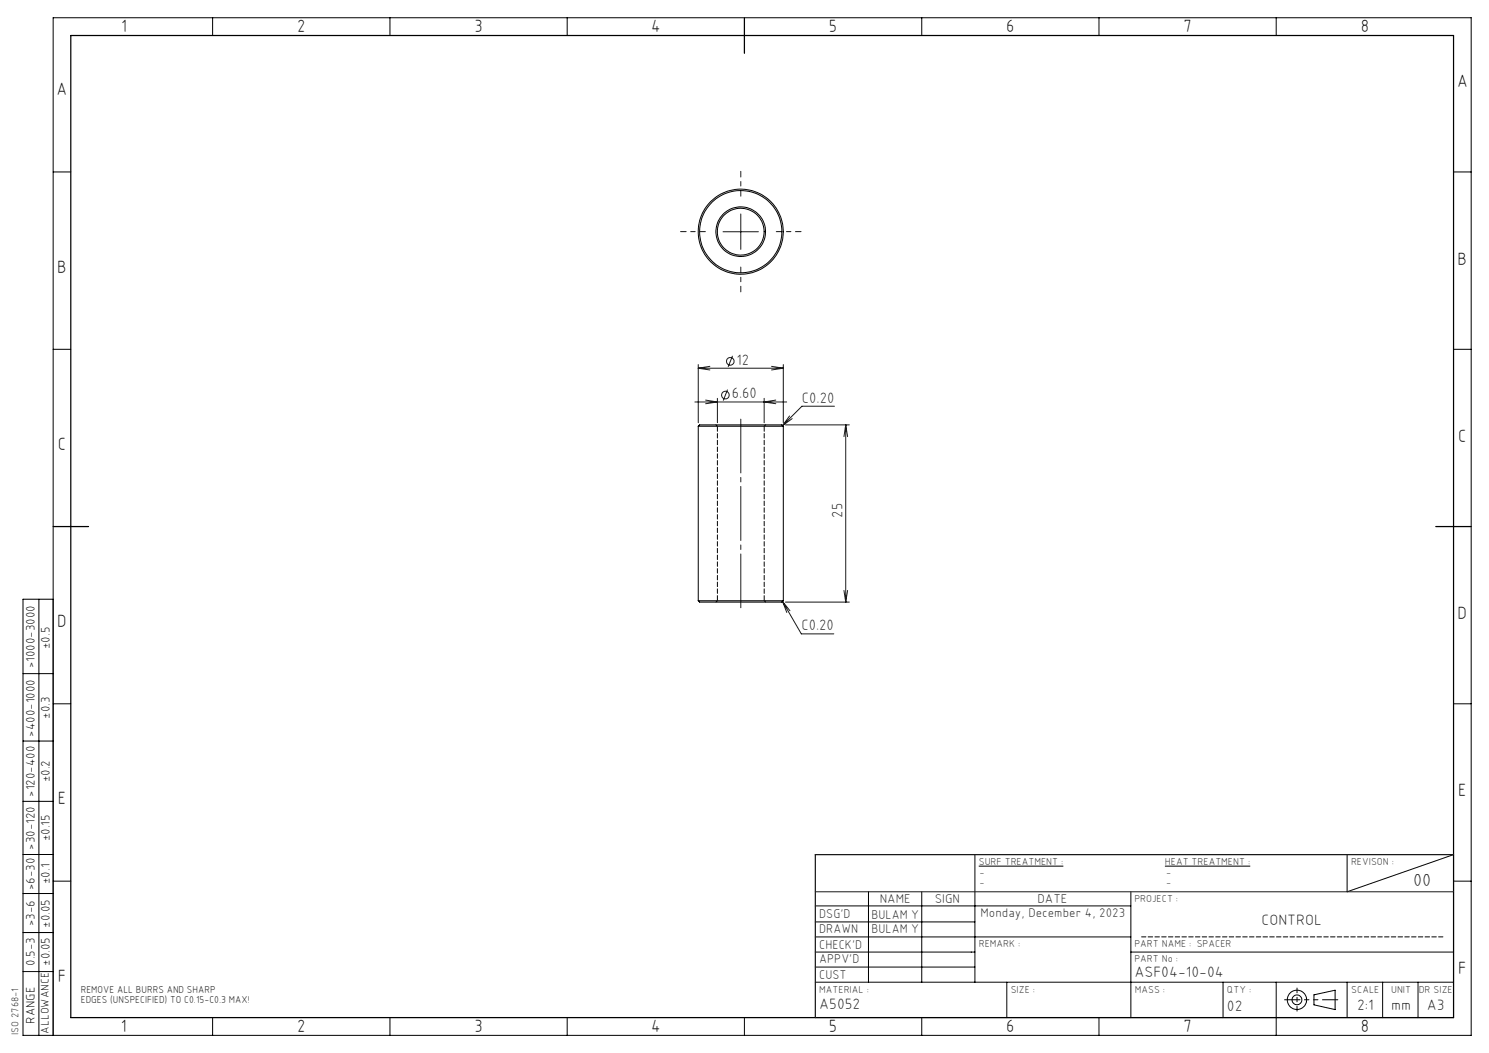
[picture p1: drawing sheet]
<svg xmlns="http://www.w3.org/2000/svg" width="420mm" height="297mm" viewBox="0 0 420 297" stroke-linecap="round" stroke-linejoin="round" font-family="sans-serif">
<g fill="none" stroke="#191924" stroke-width=".28">
<path d="M203.9 65.4h10M209 60.4v9.9M196 113.4h25.9M197 102.8v16.4M197 103.9h23.9M197 103.9l3.2 .4M199 112.9l3.4 .5-3.4 .5M200.2 103.3l-3.2 .6M202.4 112.4v6.8M205.2 109.9l-1.2 3.1M206.6 100.4l-1.2 3.1M215.5 112.4v6.8"/>
<path d="M217.6 103.3l3.3 .6M218.8 112.9l-3.3 .5 3.3 .5M220.9 102.8v16.4M220.9 103.9l-3.3 .4M221.5 119.8h18.1M222.7 117.3l-2 2.7M223.4 118.1l-2.7 1.9M235.4 114.6h-9.2l-5.5 5.4M238.5 119.8v50M238.5 119.8l.6 3.4M238.5 119.8l-.4 3.4M220.7 169.6l2.1 2.7"/>
<path d="M220.7 169.6l1.2 3.2M220.7 169.6l5.3 9.2h9.2M221.5 169.8h18.1M238.1 166.5l.4 3.3M239.1 166.5l-.6 3.3M230 251.5h180"/>
<circle cx="204.6" cy="111.4" r="1.08"/>
<circle cx="206" cy="101.9" r="1.08"/>
</g>
<g fill="none" stroke="#000" stroke-width=".28">
<path d="M60 5v5M110 5v5M160 5v5M260 5v5M310 5v5M360 5v5M15 48.5h5M410 48.5h5M15 98.5h5M410 98.5h5M197 120.2h23.9M197 120.2l.3-.4h22a1.87 1.87 0 0 1 1.6 .4"/>
<path d="M197 120.2v49.2M220.9 120.2v49.2M11 169v123M15 169h-8.5v123h408.5v-287h-400v287M197 169.4h23.9M197 169.4l.3 .4h22a1.87 1.87 0 0 0 1.6-.4M6.5 190h8.5M15 198.5h5M410 198.5h5M6.5 209h8.5M6.5 226h8.5M6.5 241h8.5"/>
<path d="M6.5 252h8.5M15 248.5h5M230 255.5h89M245 251.5v25.5M260 251.5v25.5M275 241v36M276.1 244.3h23.8M319 251.5v35.5M328.6 244.3h24.1M380 241v10.5l30-10.5v46h-180M410 248.5h5M6.5 274h8.5"/>
<path d="M6.5 263h8.5M230 268.5h45M230 277h180M230 272.8h45M230 260h45M230 264.3h89M284 277v10M319 268.5h91M345 277v10M360 277v15M380 277v10M390 277v10"/>
<path d="M400 277v10M60 287v5M110 287v5M160 287v5M210 287v5M260 287v5M310 287v5M370.6 280.6l6-1.3v5.5l-6-1.4z"/>
<circle cx="208.9" cy="65.3" r="11.6"/>
<circle cx="208.9" cy="65.4" r="12"/>
<circle cx="208.9" cy="65.3" r="7"/>
<circle cx="208.9" cy="65.3" r="6.6"/>
<circle cx="365.8" cy="282" r="1.38"/>
<circle cx="365.8" cy="282" r="2.72"/>
</g>
<path d="M209 118.2v53.2" fill="none" stroke="#191924" stroke-width=".28" stroke-dasharray="15.2 1.3 1.3 1.3" stroke-dashoffset=".1"/>
<path d="M209 55.3v-7M199 65.3h-7M209 75.3v7M219 65.3h7" fill="none" stroke="#191924" stroke-width=".28" stroke-dasharray="15.2 1.3 1.3 1.3" stroke-dashoffset="13.6"/>
<path d="M365.9 278.7v6.5" fill="none" stroke="#000" stroke-width=".28" stroke-dasharray="15.2 1.3 1.3 1.3" stroke-dashoffset="13.9"/>
<path d="M202 119.8l.4 .4M215.6 120.2l.4-.4M202.4 169.4l-.4 .4M216 169.8l-.4-.4M407 264.3h-85" fill="none" stroke="#000" stroke-width=".28" stroke-dasharray="1.3 .6"/>
<path d="M377.4 282h-15.1" fill="none" stroke="#000" stroke-width=".28" stroke-dasharray="6.3 1.3 1.3 1.3 1.3 1.3" stroke-dashoffset="2"/>
<path d="M20 10h390v277h-390zM210 5v10M15 148.5h10M405 148.5h10" fill="none" stroke="#000" stroke-width=".35"/>
<path d="M410 241h-180v46" fill="none" stroke="#191924" stroke-width=".35"/>
<path d="M202.4 120.2v49.2M215.6 169.4v-49.2" fill="none" stroke="#000" stroke-width=".28" stroke-dasharray="1.3 .6" stroke-dashoffset="-.2"/>
<g font-size="5">
<text x="34.2" y="9.1">1</text>
<text x="83.8" y="9.1">2</text>
<text x="133.8" y="9.1">3</text>
<text x="183.7" y="9.1">4</text>
<text x="233.8" y="9.1">5</text>
<text x="283.8" y="9.1">6</text>
<text x="333.8" y="9.1">7</text>
<text x="383.8" y="9.1">8</text>
<text x="16" y="26.9">A</text>
<text x="411" y="24.6">A</text>
<text x="16.2" y="76.9">B</text>
<text x="411.2" y="74.6">B</text>
<text x="411.3" y="124.6">C</text>
<text x="16.3" y="126.9">C</text>
<text x="16.2" y="176.9">D</text>
<text x="411.2" y="174.6">D</text>
<text x="16.3" y="226.9">E</text>
<text x="411.3" y="224.6">E</text>
<text x="411.3" y="274.6">F</text>
<text x="16.3" y="276.9">F</text>
<text x="34.1" y="291.1">1</text>
<text x="83.8" y="291.1">2</text>
<text x="133.8" y="291.1">3</text>
<text x="183.7" y="291.2">4</text>
<text x="233.8" y="291.1">5</text>
<text x="283.8" y="291.1">6</text>
<text x="333.8" y="291.2">7</text>
<text x="383.8" y="291.2">8</text>
</g>
<text font-size="4.9" fill="#191924" x="398.6" y="249.9">00</text>
<g font-size="4.2" fill="#191924">
<text x="207.8" y="102.8">12</text>
<text x="206.4" y="112.4">6.60</text>
<text x="226.2" y="113.6">C0.20</text>
<text x="237.6" y="146" transform="rotate(-90 237.6 146)">25</text>
<text x="226" y="177.8">C0.20</text>
<text x="355.9" y="260.8">CONTROL</text>
<text x="320" y="275.6">ASF04-10-04</text>
<text x="231.1" y="284.6">A5052</text>
<text x="346.1" y="285">02</text>
<text x="382.8" y="284.8">2:1</text>
<text x="392.4" y="284.8">mm</text>
<text x="402.5" y="284.8">A3</text>
</g>
<g font-size="3.6" fill="#191924">
<text x="248.1" y="254.6">NAME</text>
<text x="263.7" y="254.6">SIGN</text>
<text x="292.6" y="254.6">DATE</text>
<text x="231.1" y="258.9">DSG'D</text>
<text x="231.1" y="263.3">DRAWN</text>
<text x="245.8" y="263.3">BULAM Y</text>
<text x="245.8" y="259.3">BULAM Y</text>
<text x="231.1" y="267.5">CHECK'D</text>
<text x="231.1" y="271.6">APPV'D</text>
<text x="231.1" y="276">CUST</text>
</g>
<g font-size="3.5">
<text x="14.1" y="183.1" transform="rotate(-90 14.1 183.1)">±0.5</text>
<text x="9.8" y="188.5" transform="rotate(-90 9.8 188.5)">&gt;1000-3000</text>
<text x="14.1" y="202.8" transform="rotate(-90 14.1 202.8)">±0.3</text>
<text x="9.8" y="207.8" transform="rotate(-90 9.8 207.8)">&gt;400-1000</text>
<text x="14.1" y="220.7" transform="rotate(-90 14.1 220.7)">±0.2</text>
<text x="9.8" y="224.7" transform="rotate(-90 9.8 224.7)">&gt;120-400</text>
<text x="9.8" y="239.7" transform="rotate(-90 9.8 239.7)">&gt;30-120</text>
<text x="14.1" y="237.3" transform="rotate(-90 14.1 237.3)">±0.15</text>
<text x="9.8" y="251" transform="rotate(-90 9.8 251)">&gt;6-30</text>
<text x="14.1" y="249.3" transform="rotate(-90 14.1 249.3)">±0.1</text>
<text x="9.8" y="261.3" transform="rotate(-90 9.8 261.3)">&gt;3-6</text>
<text x="14.1" y="261.7" transform="rotate(-90 14.1 261.7)">±0.05</text>
<text x="9.8" y="272.4" transform="rotate(-90 9.8 272.4)">0.5-3</text>
<text x="14.1" y="272.4" transform="rotate(-90 14.1 272.4)">±0.05</text>
<text x="9.8" y="288.7" transform="rotate(-90 9.8 288.7)">RANGE</text>
</g>
<text font-size="3.5" fill="#191924" x="276.6" y="258.5">Monday, December 4, 2023</text>
<text font-size="3.2" x="13.8" y="291.5" transform="rotate(-90 13.8 291.5)">ALLOWANCE</text>
<g font-size="2.8" fill="#191924">
<text x="276.1" y="244">SURF TREATMENT :</text>
<text x="328.6" y="244">HEAT TREATMENT :</text>
<text x="381.1" y="244">REVISON :</text>
<text x="276.3" y="250">-</text>
<text x="276.3" y="247">-</text>
<text x="329" y="250">-</text>
<text x="329" y="247">-</text>
<text x="320" y="254.4">PROJECT :</text>
<text x="276.1" y="267.2">REMARK :</text>
<text x="320" y="267.2">PART NAME : SPACER</text>
<text x="320" y="271.4">PART No :</text>
<text x="231.1" y="279.9">MATERIAL :</text>
<text x="285.1" y="279.9">SIZE :</text>
<text x="320.1" y="279.9">MASS :</text>
<text x="346.1" y="279.9">QTY :</text>
<text x="381.1" y="279.9">SCALE</text>
<text x="392.4" y="279.9">UNIT</text>
<text x="400.2" y="279.9">DR SIZE</text>
<text x="5.3" y="291.9" transform="rotate(-90 5.3 291.9)">ISO 2768-1</text>
</g>
<g font-size="2.8">
<text x="22.8" y="280.1">REMOVE ALL BURRS AND SHARP</text>
<text x="22.8" y="283">EDGES (UNSPECIFIED) TO C0.15-C0.3 MAX!</text>
</g>
</svg>
